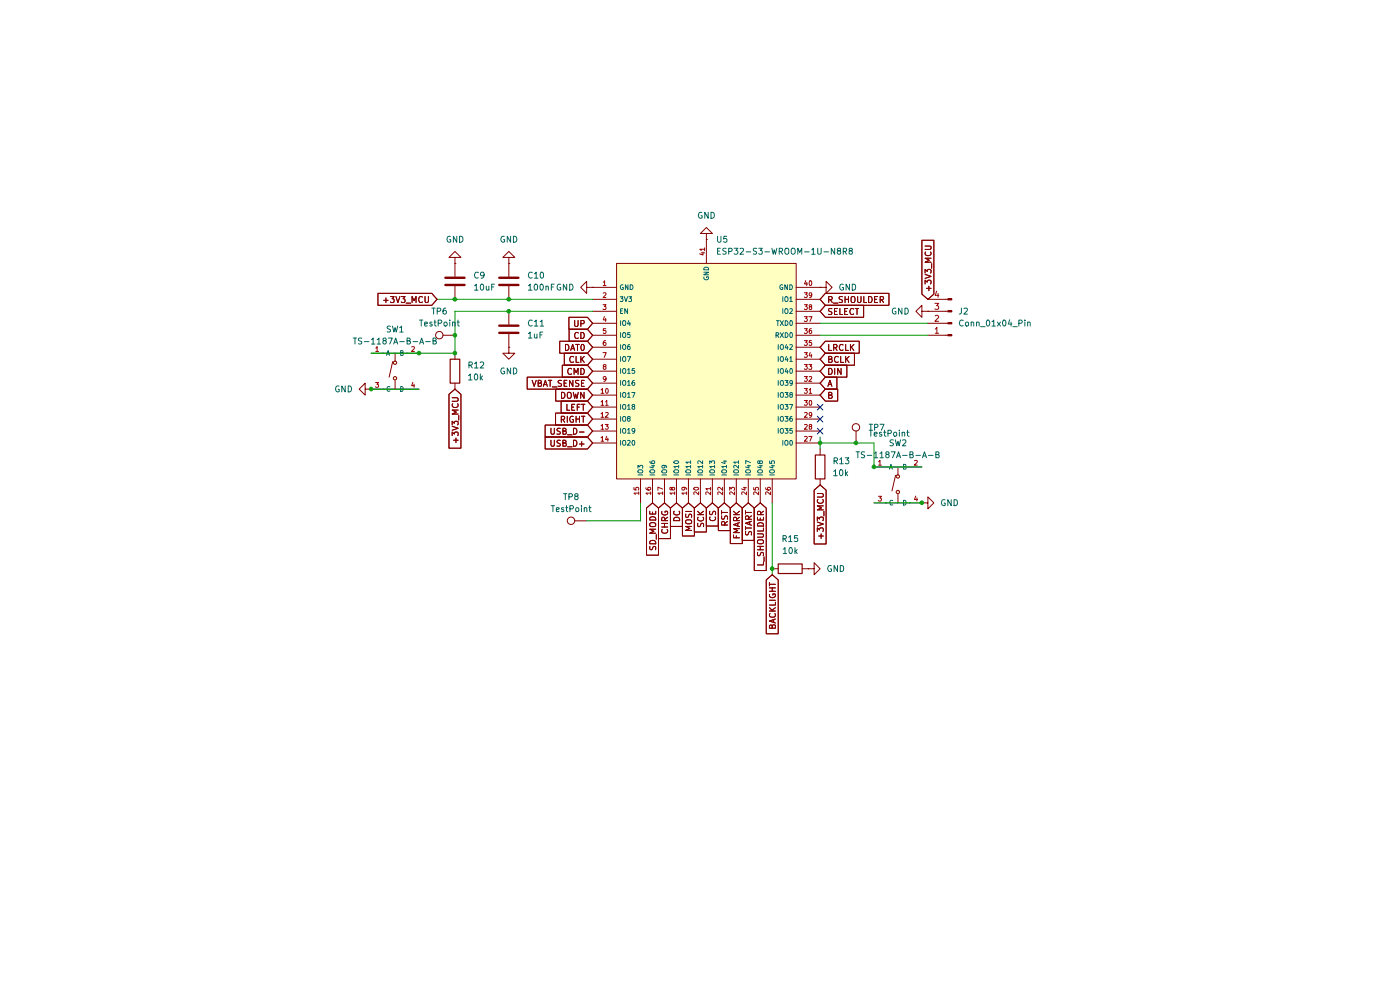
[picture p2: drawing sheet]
(kicad_sch
 (version 20250114)
 (generator "eeschema")
 (generator_version "9.0")
 (paper "A4")
 (lib_symbols
  (symbol "Connector:Conn_01x04_Pin"
   (pin_names
    (offset 1.016) (hide yes)) (exclude_from_sim no) (in_bom yes) (on_board yes)
   (property "Reference" "J" (at 0 5.08 0) (effects (font (size 1.27 1.27))))
   (property "Value" "Conn_01x04_Pin" (at 0 -7.62 0) (effects (font (size 1.27 1.27))))
   (property "Footprint" "" (at 0 0 0) (effects (font (size 1.27 1.27)) (hide yes)))
   (property "Datasheet" "~" (at 0 0 0) (effects (font (size 1.27 1.27)) (hide yes)))
   (property "Description" "Generic connector, single row, 01x04, script generated" (at 0 0 0) (effects (font (size 1.27 1.27)) (hide yes)))
   (property "ki_locked" "" (at 0 0 0) (effects (font (size 1.27 1.27))))
   (symbol "Conn_01x04_Pin_1_1"
    (rectangle (start 0.8636 2.667) (end 0 2.413) (stroke (width 0.1524) (type default)) (fill (type outline)))
    (rectangle (start 0.8636 0.127) (end 0 -0.127) (stroke (width 0.1524) (type default)) (fill (type outline)))
    (rectangle (start 0.8636 -2.413) (end 0 -2.667) (stroke (width 0.1524) (type default)) (fill (type outline)))
    (rectangle (start 0.8636 -4.953) (end 0 -5.207) (stroke (width 0.1524) (type default)) (fill (type outline)))
    (polyline (pts (xy 1.27 2.54) (xy 0.8636 2.54)) (stroke (width 0.1524) (type default)) (fill (type none)))
    (polyline (pts (xy 1.27 0) (xy 0.8636 0)) (stroke (width 0.1524) (type default)) (fill (type none)))
    (polyline (pts (xy 1.27 -2.54) (xy 0.8636 -2.54)) (stroke (width 0.1524) (type default)) (fill (type none)))
    (polyline (pts (xy 1.27 -5.08) (xy 0.8636 -5.08)) (stroke (width 0.1524) (type default)) (fill (type none)))
    (pin passive line (at 5.08 2.54 180) (length 3.81) (name "Pin_1" (effects (font (size 1.27 1.27)))) (number "1" (effects (font (size 1.27 1.27)))))
    (pin passive line (at 5.08 0 180) (length 3.81) (name "Pin_2" (effects (font (size 1.27 1.27)))) (number "2" (effects (font (size 1.27 1.27)))))
    (pin passive line (at 5.08 -2.54 180) (length 3.81) (name "Pin_3" (effects (font (size 1.27 1.27)))) (number "3" (effects (font (size 1.27 1.27)))))
    (pin passive line (at 5.08 -5.08 180) (length 3.81) (name "Pin_4" (effects (font (size 1.27 1.27)))) (number "4" (effects (font (size 1.27 1.27))))))
   (embedded_fonts no))
  (symbol "Connector:TestPoint"
   (pin_numbers (hide yes))
   (pin_names
    (offset 0.762) (hide yes)) (exclude_from_sim no) (in_bom yes) (on_board yes)
   (property "Reference" "TP" (at 0 6.858 0) (effects (font (size 1.27 1.27))))
   (property "Value" "TestPoint" (at 0 5.08 0) (effects (font (size 1.27 1.27))))
   (property "Footprint" "" (at 5.08 0 0) (effects (font (size 1.27 1.27)) (hide yes)))
   (property "Datasheet" "~" (at 5.08 0 0) (effects (font (size 1.27 1.27)) (hide yes)))
   (property "Description" "test point" (at 0 0 0) (effects (font (size 1.27 1.27)) (hide yes)))
   (symbol "TestPoint_0_1"
    (circle (center 0 3.302) (radius 0.762) (stroke (width 0) (type default)) (fill (type none))))
   (symbol "TestPoint_1_1"
    (pin passive line (at 0 0 90) (length 2.54) (name "1" (effects (font (size 1.27 1.27)))) (number "1" (effects (font (size 1.27 1.27))))))
   (embedded_fonts no))
  (symbol "Device:C"
   (pin_numbers (hide yes))
   (pin_names
    (offset 0.254)) (exclude_from_sim no) (in_bom yes) (on_board yes)
   (property "Reference" "C" (at 0.635 2.54 0) (effects (font (size 1.27 1.27)) (justify left)))
   (property "Value" "C" (at 0.635 -2.54 0) (effects (font (size 1.27 1.27)) (justify left)))
   (property "Footprint" "" (at 0.9652 -3.81 0) (effects (font (size 1.27 1.27)) (hide yes)))
   (property "Datasheet" "~" (at 0 0 0) (effects (font (size 1.27 1.27)) (hide yes)))
   (property "Description" "Unpolarized capacitor" (at 0 0 0) (effects (font (size 1.27 1.27)) (hide yes)))
   (symbol "C_0_1"
    (polyline (pts (xy -2.032 0.762) (xy 2.032 0.762)) (stroke (width 0.508) (type default)) (fill (type none)))
    (polyline (pts (xy -2.032 -0.762) (xy 2.032 -0.762)) (stroke (width 0.508) (type default)) (fill (type none))))
   (symbol "C_1_1"
    (pin passive line (at 0 3.81 270) (length 2.794) (name "~" (effects (font (size 1.27 1.27)))) (number "1" (effects (font (size 1.27 1.27)))))
    (pin passive line (at 0 -3.81 90) (length 2.794) (name "~" (effects (font (size 1.27 1.27)))) (number "2" (effects (font (size 1.27 1.27))))))
   (embedded_fonts no))
  (symbol "Device:R"
   (pin_numbers (hide yes))
   (pin_names
    (offset 0)) (exclude_from_sim no) (in_bom yes) (on_board yes)
   (property "Reference" "R" (at 2.032 0 90) (effects (font (size 1.27 1.27))))
   (property "Value" "R" (at 0 0 90) (effects (font (size 1.27 1.27))))
   (property "Footprint" "" (at -1.778 0 90) (effects (font (size 1.27 1.27)) (hide yes)))
   (property "Datasheet" "~" (at 0 0 0) (effects (font (size 1.27 1.27)) (hide yes)))
   (property "Description" "Resistor" (at 0 0 0) (effects (font (size 1.27 1.27)) (hide yes)))
   (symbol "R_0_1"
    (rectangle (start -1.016 -2.54) (end 1.016 2.54) (stroke (width 0.254) (type default)) (fill (type none))))
   (symbol "R_1_1"
    (pin passive line (at 0 3.81 270) (length 1.27) (name "~" (effects (font (size 1.27 1.27)))) (number "1" (effects (font (size 1.27 1.27)))))
    (pin passive line (at 0 -3.81 90) (length 1.27) (name "~" (effects (font (size 1.27 1.27)))) (number "2" (effects (font (size 1.27 1.27))))))
   (embedded_fonts no))
  (symbol "lcsc_imported:ESP32-S3-WROOM-1U-N8R8" (exclude_from_sim no) (in_bom yes) (on_board yes)
   (property "Reference" "U" (at 0 1.27 0) (effects (font (size 1.27 1.27))))
   (property "Value" "ESP32-S3-WROOM-1U-N8R8" (at 0 -2.54 0) (effects (font (size 1.27 1.27))))
   (property "Footprint" "lcsc_footprints:C2980300_WIRELM-SMD_ESP32-S3-WROOM-1U" (at 0 -10.16 0) (effects (font (size 1.27 1.27)) (hide yes)))
   (property "Datasheet" "https://wmsc.lcsc.com/wmsc/upload/file/pdf/v2/lcsc/2206281830_Espressif-Systems-ESP32-S3-WROOM-1U-N8R8_C2980300.pdf" (at -2.286 0.127 0) (effects (font (size 1.27 1.27)) (hide yes)))
   (property "Description" "ESP32-S3-WROOM-1U-N8R8" (at 0 0 0) (effects (font (size 1.27 1.27)) (hide yes)))
   (property "LCSC" "C2980300" (at 0 0 0) (effects (font (size 1.27 1.27)) (hide yes)))
   (property "Manufacturer" "ESPRESSIF(乐鑫)" (at 0 0 0) (effects (font (size 1.27 1.27)) (hide yes)))
   (symbol "ESP32-S3-WROOM-1U-N8R8_1_1"
    (rectangle (start -19.05 22.86) (end 19.05 -22.86) (stroke (width 0) (type default)) (fill (type background)))
    (pin power_in line (at -24.13 17.78 0) (length 5.08) (name "GND" (effects (font (size 1 1)))) (number "1" (effects (font (size 1 1)))))
    (pin power_in line (at -24.13 15.24 0) (length 5.08) (name "3V3" (effects (font (size 1 1)))) (number "2" (effects (font (size 1 1)))))
    (pin unspecified line (at -24.13 12.7 0) (length 5.08) (name "EN" (effects (font (size 1 1)))) (number "3" (effects (font (size 1 1)))))
    (pin unspecified line (at -24.13 10.16 0) (length 5.08) (name "IO4" (effects (font (size 1 1)))) (number "4" (effects (font (size 1 1)))))
    (pin unspecified line (at -24.13 7.62 0) (length 5.08) (name "IO5" (effects (font (size 1 1)))) (number "5" (effects (font (size 1 1)))))
    (pin unspecified line (at -24.13 5.08 0) (length 5.08) (name "IO6" (effects (font (size 1 1)))) (number "6" (effects (font (size 1 1)))))
    (pin unspecified line (at -24.13 2.54 0) (length 5.08) (name "IO7" (effects (font (size 1 1)))) (number "7" (effects (font (size 1 1)))))
    (pin unspecified line (at -24.13 0 0) (length 5.08) (name "IO15" (effects (font (size 1 1)))) (number "8" (effects (font (size 1 1)))))
    (pin unspecified line (at -24.13 -2.54 0) (length 5.08) (name "IO16" (effects (font (size 1 1)))) (number "9" (effects (font (size 1 1)))))
    (pin unspecified line (at -24.13 -5.08 0) (length 5.08) (name "IO17" (effects (font (size 1 1)))) (number "10" (effects (font (size 1 1)))))
    (pin unspecified line (at -24.13 -7.62 0) (length 5.08) (name "IO18" (effects (font (size 1 1)))) (number "11" (effects (font (size 1 1)))))
    (pin unspecified line (at -24.13 -10.16 0) (length 5.08) (name "IO8" (effects (font (size 1 1)))) (number "12" (effects (font (size 1 1)))))
    (pin unspecified line (at -24.13 -12.7 0) (length 5.08) (name "IO19" (effects (font (size 1 1)))) (number "13" (effects (font (size 1 1)))))
    (pin unspecified line (at -24.13 -15.24 0) (length 5.08) (name "IO20" (effects (font (size 1 1)))) (number "14" (effects (font (size 1 1)))))
    (pin unspecified line (at -13.97 -27.94 90) (length 5.08) (name "IO3" (effects (font (size 1 1)))) (number "15" (effects (font (size 1 1)))))
    (pin unspecified line (at -11.43 -27.94 90) (length 5.08) (name "IO46" (effects (font (size 1 1)))) (number "16" (effects (font (size 1 1)))))
    (pin unspecified line (at -8.89 -27.94 90) (length 5.08) (name "IO9" (effects (font (size 1 1)))) (number "17" (effects (font (size 1 1)))))
    (pin unspecified line (at -6.35 -27.94 90) (length 5.08) (name "IO10" (effects (font (size 1 1)))) (number "18" (effects (font (size 1 1)))))
    (pin unspecified line (at -3.81 -27.94 90) (length 5.08) (name "IO11" (effects (font (size 1 1)))) (number "19" (effects (font (size 1 1)))))
    (pin unspecified line (at -1.27 -27.94 90) (length 5.08) (name "IO12" (effects (font (size 1 1)))) (number "20" (effects (font (size 1 1)))))
    (pin power_in line (at 0 27.94 270) (length 5.08) (name "GND" (effects (font (size 1 1)))) (number "41" (effects (font (size 1 1)))))
    (pin unspecified line (at 1.27 -27.94 90) (length 5.08) (name "IO13" (effects (font (size 1 1)))) (number "21" (effects (font (size 1 1)))))
    (pin unspecified line (at 3.81 -27.94 90) (length 5.08) (name "IO14" (effects (font (size 1 1)))) (number "22" (effects (font (size 1 1)))))
    (pin unspecified line (at 6.35 -27.94 90) (length 5.08) (name "IO21" (effects (font (size 1 1)))) (number "23" (effects (font (size 1 1)))))
    (pin unspecified line (at 8.89 -27.94 90) (length 5.08) (name "IO47" (effects (font (size 1 1)))) (number "24" (effects (font (size 1 1)))))
    (pin unspecified line (at 11.43 -27.94 90) (length 5.08) (name "IO48" (effects (font (size 1 1)))) (number "25" (effects (font (size 1 1)))))
    (pin unspecified line (at 13.97 -27.94 90) (length 5.08) (name "IO45" (effects (font (size 1 1)))) (number "26" (effects (font (size 1 1)))))
    (pin power_in line (at 24.13 17.78 180) (length 5.08) (name "GND" (effects (font (size 1 1)))) (number "40" (effects (font (size 1 1)))))
    (pin unspecified line (at 24.13 15.24 180) (length 5.08) (name "IO1" (effects (font (size 1 1)))) (number "39" (effects (font (size 1 1)))))
    (pin unspecified line (at 24.13 12.7 180) (length 5.08) (name "IO2" (effects (font (size 1 1)))) (number "38" (effects (font (size 1 1)))))
    (pin unspecified line (at 24.13 10.16 180) (length 5.08) (name "TXD0" (effects (font (size 1 1)))) (number "37" (effects (font (size 1 1)))))
    (pin unspecified line (at 24.13 7.62 180) (length 5.08) (name "RXD0" (effects (font (size 1 1)))) (number "36" (effects (font (size 1 1)))))
    (pin unspecified line (at 24.13 5.08 180) (length 5.08) (name "IO42" (effects (font (size 1 1)))) (number "35" (effects (font (size 1 1)))))
    (pin unspecified line (at 24.13 2.54 180) (length 5.08) (name "IO41" (effects (font (size 1 1)))) (number "34" (effects (font (size 1 1)))))
    (pin unspecified line (at 24.13 0 180) (length 5.08) (name "IO40" (effects (font (size 1 1)))) (number "33" (effects (font (size 1 1)))))
    (pin unspecified line (at 24.13 -2.54 180) (length 5.08) (name "IO39" (effects (font (size 1 1)))) (number "32" (effects (font (size 1 1)))))
    (pin unspecified line (at 24.13 -5.08 180) (length 5.08) (name "IO38" (effects (font (size 1 1)))) (number "31" (effects (font (size 1 1)))))
    (pin unspecified line (at 24.13 -7.62 180) (length 5.08) (name "IO37" (effects (font (size 1 1)))) (number "30" (effects (font (size 1 1)))))
    (pin unspecified line (at 24.13 -10.16 180) (length 5.08) (name "IO36" (effects (font (size 1 1)))) (number "29" (effects (font (size 1 1)))))
    (pin unspecified line (at 24.13 -12.7 180) (length 5.08) (name "IO35" (effects (font (size 1 1)))) (number "28" (effects (font (size 1 1)))))
    (pin unspecified line (at 24.13 -15.24 180) (length 5.08) (name "IO0" (effects (font (size 1 1)))) (number "27" (effects (font (size 1 1))))))
   (embedded_fonts no))
  (symbol "lcsc_imported:TS-1187A-B-A-B" (exclude_from_sim no) (in_bom yes) (on_board yes)
   (property "Reference" "SW" (at 0 1.27 0) (effects (font (size 1.27 1.27))))
   (property "Value" "TS-1187A-B-A-B" (at 0 -2.54 0) (effects (font (size 1.27 1.27))))
   (property "Footprint" "lcsc_footprints:C318884_SW-SMD_4P-L5_1-W5_1-P3_70-LS6_5-TL_H1_5" (at 0 -10.16 0) (effects (font (size 1.27 1.27)) (hide yes)))
   (property "Datasheet" "https://www.lcsc.com/datasheet/lcsc_datasheet_2304140030_XKB-Connection-TS-1187A-B-A-B_C318884.pdf" (at -2.286 0.127 0) (effects (font (size 1.27 1.27)) (hide yes)))
   (property "Description" "TS-1187A-B-A-B" (at 0 0 0) (effects (font (size 1.27 1.27)) (hide yes)))
   (property "LCSC" "C318884" (at 0 0 0) (effects (font (size 1.27 1.27)) (hide yes)))
   (property "Manufacturer" "XKB Connection(中国星坤)" (at 0 0 0) (effects (font (size 1.27 1.27)) (hide yes)))
   (symbol "TS-1187A-B-A-B_1_1"
    (polyline (pts (xy -2.54 2.54) (xy 2.54 2.54)) (stroke (width 0) (type default)) (fill (type none)))
    (polyline (pts (xy -2.54 -5.08) (xy 2.54 -5.08)) (stroke (width 0) (type default)) (fill (type none)))
    (polyline (pts (xy -0.508 0.762) (xy -1.27 -2.54)) (stroke (width 0) (type default)) (fill (type none)))
    (polyline (pts (xy 0 0.762) (xy 0 2.54)) (stroke (width 0) (type default)) (fill (type none)))
    (circle (center 0 0.508) (radius 0.3175) (stroke (width 0) (type default)) (fill (type background)))
    (circle (center 0 -2.794) (radius 0.3175) (stroke (width 0) (type default)) (fill (type background)))
    (polyline (pts (xy 0 -3.302) (xy 0 -5.08)) (stroke (width 0) (type default)) (fill (type none)))
    (pin unspecified line (at -5.08 2.54 0) (length 2.54) (name "A" (effects (font (size 1 1)))) (number "1" (effects (font (size 1 1)))))
    (pin unspecified line (at -5.08 -5.08 0) (length 2.54) (name "C" (effects (font (size 1 1)))) (number "3" (effects (font (size 1 1)))))
    (pin unspecified line (at 5.08 2.54 180) (length 2.54) (name "B" (effects (font (size 1 1)))) (number "2" (effects (font (size 1 1)))))
    (pin unspecified line (at 5.08 -5.08 180) (length 2.54) (name "D" (effects (font (size 1 1)))) (number "4" (effects (font (size 1 1))))))
   (embedded_fonts no))
  (symbol "power:GND"
   (power)
   (pin_numbers (hide yes))
   (pin_names
    (offset 0) (hide yes)) (exclude_from_sim no) (in_bom yes) (on_board yes)
   (property "Reference" "#PWR" (at 0 -6.35 0) (effects (font (size 1.27 1.27)) (hide yes)))
   (property "Value" "GND" (at 0 -3.81 0) (effects (font (size 1.27 1.27))))
   (property "Footprint" "" (at 0 0 0) (effects (font (size 1.27 1.27)) (hide yes)))
   (property "Datasheet" "" (at 0 0 0) (effects (font (size 1.27 1.27)) (hide yes)))
   (property "Description" "Power symbol creates a global label with name \"GND\" , ground" (at 0 0 0) (effects (font (size 1.27 1.27)) (hide yes)))
   (symbol "GND_0_1"
    (polyline (pts (xy 0 0) (xy 0 -1.27) (xy 1.27 -1.27) (xy 0 -2.54) (xy -1.27 -1.27) (xy 0 -1.27)) (stroke (width 0) (type default)) (fill (type none))))
   (symbol "GND_1_1"
    (pin power_in line (at 0 0 270) (length 0) (name "~" (effects (font (size 1.27 1.27)))) (number "1" (effects (font (size 1.27 1.27))))))
   (embedded_fonts no)))
 (junction
  (at 181.61 93.98)
  (diameter 0)
  (color 0 0 0 0))
 (junction
  (at 173.99 93.98)
  (diameter 0)
  (color 0 0 0 0))
 (junction
  (at 96.52 74.93)
  (diameter 0)
  (color 0 0 0 0))
 (junction
  (at 185.42 99.06)
  (diameter 0)
  (color 0 0 0 0))
 (junction
  (at 88.9 74.93)
  (diameter 0)
  (color 0 0 0 0))
 (junction
  (at 107.95 66.04)
  (diameter 0)
  (color 0 0 0 0))
 (junction
  (at 195.58 106.68)
  (diameter 0)
  (color 0 0 0 0))
 (junction
  (at 78.74 82.55)
  (diameter 0)
  (color 0 0 0 0))
 (junction
  (at 107.95 63.5)
  (diameter 0)
  (color 0 0 0 0))
 (junction
  (at 96.52 63.5)
  (diameter 0)
  (color 0 0 0 0))
 (junction
  (at 163.83 120.65)
  (diameter 0)
  (color 0 0 0 0))
 (junction
  (at 96.52 71.12)
  (diameter 0)
  (color 0 0 0 0))
 (no_connect
  (at 173.99 86.36))
 (no_connect
  (at 173.99 91.44))
 (no_connect
  (at 173.99 88.9))
 (wire
  (pts (xy 96.52 66.04) (xy 96.52 71.12))
  (stroke (width 0) (type default)))
 (wire
  (pts (xy 135.89 110.49) (xy 124.46 110.49))
  (stroke (width 0) (type default)))
 (wire
  (pts (xy 107.95 66.04) (xy 125.73 66.04))
  (stroke (width 0) (type default)))
 (wire
  (pts (xy 96.52 66.04) (xy 107.95 66.04))
  (stroke (width 0) (type default)))
 (wire
  (pts (xy 181.61 93.98) (xy 185.42 93.98))
  (stroke (width 0) (type default)))
 (wire
  (pts (xy 107.95 63.5) (xy 125.73 63.5))
  (stroke (width 0) (type default)))
 (wire
  (pts (xy 173.99 93.98) (xy 181.61 93.98))
  (stroke (width 0) (type default)))
 (wire
  (pts (xy 96.52 74.93) (xy 88.9 74.93))
  (stroke (width 0) (type default)))
 (wire
  (pts (xy 163.83 121.92) (xy 163.83 120.65))
  (stroke (width 0) (type default)))
 (wire
  (pts (xy 185.42 99.06) (xy 195.58 99.06))
  (stroke (width 0) (type default)))
 (wire
  (pts (xy 185.42 106.68) (xy 195.58 106.68))
  (stroke (width 0) (type default)))
 (wire
  (pts (xy 185.42 93.98) (xy 185.42 99.06))
  (stroke (width 0) (type default)))
 (wire
  (pts (xy 135.89 106.68) (xy 135.89 110.49))
  (stroke (width 0) (type default)))
 (wire
  (pts (xy 96.52 71.12) (xy 96.52 74.93))
  (stroke (width 0) (type default)))
 (wire
  (pts (xy 173.99 92.71) (xy 173.99 93.98))
  (stroke (width 0) (type default)))
 (wire
  (pts (xy 173.99 93.98) (xy 173.99 95.25))
  (stroke (width 0) (type default)))
 (wire
  (pts (xy 173.99 71.12) (xy 196.85 71.12))
  (stroke (width 0) (type default)))
 (wire
  (pts (xy 173.99 68.58) (xy 196.85 68.58))
  (stroke (width 0) (type default)))
 (wire
  (pts (xy 78.74 74.93) (xy 88.9 74.93))
  (stroke (width 0) (type default)))
 (wire
  (pts (xy 163.83 120.65) (xy 163.83 106.68))
  (stroke (width 0) (type default)))
 (wire
  (pts (xy 78.74 82.55) (xy 88.9 82.55))
  (stroke (width 0) (type default)))
 (wire
  (pts (xy 92.71 63.5) (xy 96.52 63.5))
  (stroke (width 0) (type default)))
 (wire
  (pts (xy 96.52 63.5) (xy 107.95 63.5))
  (stroke (width 0) (type default)))
 (global_label "R_SHOULDER"
  (shape input)
  (at 173.99 63.5 0)
  (fields_autoplaced yes)
  (effects (font (size 1.27 1.27)) (justify left))
  (property "Intersheetrefs" "${INTERSHEET_REFS}" (at 189.1309 63.5 0) (effects (font (size 1.27 1.27)) (justify left) (hide yes))))
 (global_label "START"
  (shape input)
  (at 158.75 106.68 270)
  (fields_autoplaced yes)
  (effects (font (size 1.27 1.27)) (justify right))
  (property "Intersheetrefs" "${INTERSHEET_REFS}" (at 158.75 115.1685 90) (effects (font (size 1.27 1.27)) (justify right) (hide yes))))
 (global_label "MOSI"
  (shape input)
  (at 146.05 106.68 270)
  (fields_autoplaced yes)
  (effects (font (size 1.27 1.27)) (justify right))
  (property "Intersheetrefs" "${INTERSHEET_REFS}" (at 146.05 114.2614 90) (effects (font (size 1.27 1.27)) (justify right) (hide yes))))
 (global_label "CHRG"
  (shape input)
  (at 140.97 106.68 270)
  (fields_autoplaced yes)
  (effects (font (size 1.27 1.27)) (justify right))
  (property "Intersheetrefs" "${INTERSHEET_REFS}" (at 140.97 114.8057 90) (effects (font (size 1.27 1.27)) (justify right) (hide yes))))
 (global_label "+3V3_MCU"
  (shape input)
  (at 173.99 102.87 270)
  (fields_autoplaced yes)
  (effects (font (size 1.27 1.27)) (justify right))
  (property "Intersheetrefs" "${INTERSHEET_REFS}" (at 173.99 115.9547 90) (effects (font (size 1.27 1.27)) (justify right) (hide yes))))
 (global_label "B"
  (shape input)
  (at 173.99 83.82 0)
  (fields_autoplaced yes)
  (effects (font (size 1.27 1.27)) (justify left))
  (property "Intersheetrefs" "${INTERSHEET_REFS}" (at 178.2452 83.82 0) (effects (font (size 1.27 1.27)) (justify left) (hide yes))))
 (global_label "DOWN"
  (shape input)
  (at 125.73 83.82 180)
  (fields_autoplaced yes)
  (effects (font (size 1.27 1.27)) (justify right))
  (property "Intersheetrefs" "${INTERSHEET_REFS}" (at 117.3624 83.82 0) (effects (font (size 1.27 1.27)) (justify right) (hide yes))))
 (global_label "SELECT"
  (shape input)
  (at 173.99 66.04 0)
  (fields_autoplaced yes)
  (effects (font (size 1.27 1.27)) (justify left))
  (property "Intersheetrefs" "${INTERSHEET_REFS}" (at 183.7484 66.04 0) (effects (font (size 1.27 1.27)) (justify left) (hide yes))))
 (global_label "+3V3_MCU"
  (shape input)
  (at 96.52 82.55 270)
  (fields_autoplaced yes)
  (effects (font (size 1.27 1.27)) (justify right))
  (property "Intersheetrefs" "${INTERSHEET_REFS}" (at 96.52 95.6347 90) (effects (font (size 1.27 1.27)) (justify right) (hide yes))))
 (global_label "L_SHOULDER"
  (shape input)
  (at 161.29 106.68 270)
  (fields_autoplaced yes)
  (effects (font (size 1.27 1.27)) (justify right))
  (property "Intersheetrefs" "${INTERSHEET_REFS}" (at 161.29 121.579 90) (effects (font (size 1.27 1.27)) (justify right) (hide yes))))
 (global_label "USB_D+"
  (shape input)
  (at 125.73 93.98 180)
  (fields_autoplaced yes)
  (effects (font (size 1.27 1.27)) (justify right))
  (property "Intersheetrefs" "${INTERSHEET_REFS}" (at 115.1248 93.98 0) (effects (font (size 1.27 1.27)) (justify right) (hide yes))))
 (global_label "DIN"
  (shape input)
  (at 173.99 78.74 0)
  (fields_autoplaced yes)
  (effects (font (size 1.27 1.27)) (justify left))
  (property "Intersheetrefs" "${INTERSHEET_REFS}" (at 180.1805 78.74 0) (effects (font (size 1.27 1.27)) (justify left) (hide yes))))
 (global_label "RIGHT"
  (shape input)
  (at 125.73 88.9 180)
  (fields_autoplaced yes)
  (effects (font (size 1.27 1.27)) (justify right))
  (property "Intersheetrefs" "${INTERSHEET_REFS}" (at 117.3019 88.9 0) (effects (font (size 1.27 1.27)) (justify right) (hide yes))))
 (global_label "SCK"
  (shape input)
  (at 148.59 106.68 270)
  (fields_autoplaced yes)
  (effects (font (size 1.27 1.27)) (justify right))
  (property "Intersheetrefs" "${INTERSHEET_REFS}" (at 148.59 113.4147 90) (effects (font (size 1.27 1.27)) (justify right) (hide yes))))
 (global_label "VBAT_SENSE"
  (shape input)
  (at 125.73 81.28 180)
  (fields_autoplaced yes)
  (effects (font (size 1.27 1.27)) (justify right))
  (property "Intersheetrefs" "${INTERSHEET_REFS}" (at 111.3149 81.28 0) (effects (font (size 1.27 1.27)) (justify right) (hide yes))))
 (global_label "BCLK"
  (shape input)
  (at 173.99 76.2 0)
  (fields_autoplaced yes)
  (effects (font (size 1.27 1.27)) (justify left))
  (property "Intersheetrefs" "${INTERSHEET_REFS}" (at 181.8133 76.2 0) (effects (font (size 1.27 1.27)) (justify left) (hide yes))))
 (global_label "+3V3_MCU"
  (shape input)
  (at 92.71 63.5 180)
  (fields_autoplaced yes)
  (effects (font (size 1.27 1.27)) (justify right))
  (property "Intersheetrefs" "${INTERSHEET_REFS}" (at 79.6253 63.5 0) (effects (font (size 1.27 1.27)) (justify right) (hide yes))))
 (global_label "SD_MODE"
  (shape input)
  (at 138.43 106.68 270)
  (fields_autoplaced yes)
  (effects (font (size 1.27 1.27)) (justify right))
  (property "Intersheetrefs" "${INTERSHEET_REFS}" (at 138.43 118.3132 90) (effects (font (size 1.27 1.27)) (justify right) (hide yes))))
 (global_label "A"
  (shape input)
  (at 173.99 81.28 0)
  (fields_autoplaced yes)
  (effects (font (size 1.27 1.27)) (justify left))
  (property "Intersheetrefs" "${INTERSHEET_REFS}" (at 178.0638 81.28 0) (effects (font (size 1.27 1.27)) (justify left) (hide yes))))
 (global_label "RST"
  (shape input)
  (at 153.67 106.68 270)
  (fields_autoplaced yes)
  (effects (font (size 1.27 1.27)) (justify right))
  (property "Intersheetrefs" "${INTERSHEET_REFS}" (at 153.67 113.1123 90) (effects (font (size 1.27 1.27)) (justify right) (hide yes))))
 (global_label "DAT0"
  (shape input)
  (at 125.73 73.66 180)
  (fields_autoplaced yes)
  (effects (font (size 1.27 1.27)) (justify right))
  (property "Intersheetrefs" "${INTERSHEET_REFS}" (at 118.2091 73.66 0) (effects (font (size 1.27 1.27)) (justify right) (hide yes))))
 (global_label "CMD"
  (shape input)
  (at 125.73 78.74 180)
  (fields_autoplaced yes)
  (effects (font (size 1.27 1.27)) (justify right))
  (property "Intersheetrefs" "${INTERSHEET_REFS}" (at 118.7534 78.74 0) (effects (font (size 1.27 1.27)) (justify right) (hide yes))))
 (global_label "CS"
  (shape input)
  (at 151.13 106.68 270)
  (fields_autoplaced yes)
  (effects (font (size 1.27 1.27)) (justify right))
  (property "Intersheetrefs" "${INTERSHEET_REFS}" (at 151.13 112.1447 90) (effects (font (size 1.27 1.27)) (justify right) (hide yes))))
 (global_label "LRCLK"
  (shape input)
  (at 173.99 73.66 0)
  (fields_autoplaced yes)
  (effects (font (size 1.27 1.27)) (justify left))
  (property "Intersheetrefs" "${INTERSHEET_REFS}" (at 182.8414 73.66 0) (effects (font (size 1.27 1.27)) (justify left) (hide yes))))
 (global_label "UP"
  (shape input)
  (at 125.73 68.58 180)
  (fields_autoplaced yes)
  (effects (font (size 1.27 1.27)) (justify right))
  (property "Intersheetrefs" "${INTERSHEET_REFS}" (at 120.1443 68.58 0) (effects (font (size 1.27 1.27)) (justify right) (hide yes))))
 (global_label "CD"
  (shape input)
  (at 125.73 71.12 180)
  (fields_autoplaced yes)
  (effects (font (size 1.27 1.27)) (justify right))
  (property "Intersheetrefs" "${INTERSHEET_REFS}" (at 120.2048 71.12 0) (effects (font (size 1.27 1.27)) (justify right) (hide yes))))
 (global_label "DC"
  (shape input)
  (at 143.51 106.68 270)
  (fields_autoplaced yes)
  (effects (font (size 1.27 1.27)) (justify right))
  (property "Intersheetrefs" "${INTERSHEET_REFS}" (at 143.51 112.2052 90) (effects (font (size 1.27 1.27)) (justify right) (hide yes))))
 (global_label "BACKLIGHT"
  (shape input)
  (at 163.83 121.92 270)
  (fields_autoplaced yes)
  (effects (font (size 1.27 1.27)) (justify right))
  (property "Intersheetrefs" "${INTERSHEET_REFS}" (at 163.83 135.0048 90) (effects (font (size 1.27 1.27)) (justify right) (hide yes))))
 (global_label "USB_D-"
  (shape input)
  (at 125.73 91.44 180)
  (fields_autoplaced yes)
  (effects (font (size 1.27 1.27)) (justify right))
  (property "Intersheetrefs" "${INTERSHEET_REFS}" (at 115.1248 91.44 0) (effects (font (size 1.27 1.27)) (justify right) (hide yes))))
 (global_label "LEFT"
  (shape input)
  (at 125.73 86.36 180)
  (fields_autoplaced yes)
  (effects (font (size 1.27 1.27)) (justify right))
  (property "Intersheetrefs" "${INTERSHEET_REFS}" (at 118.5115 86.36 0) (effects (font (size 1.27 1.27)) (justify right) (hide yes))))
 (global_label "FMARK"
  (shape input)
  (at 156.21 106.68 270)
  (fields_autoplaced yes)
  (effects (font (size 1.27 1.27)) (justify right))
  (property "Intersheetrefs" "${INTERSHEET_REFS}" (at 156.21 115.8338 90) (effects (font (size 1.27 1.27)) (justify right) (hide yes))))
 (global_label "+3V3_MCU"
  (shape input)
  (at 196.85 63.5 90)
  (fields_autoplaced yes)
  (effects (font (size 1.27 1.27)) (justify left))
  (property "Intersheetrefs" "${INTERSHEET_REFS}" (at 196.85 50.4153 90) (effects (font (size 1.27 1.27)) (justify left) (hide yes))))
 (global_label "CLK"
  (shape input)
  (at 125.73 76.2 180)
  (fields_autoplaced yes)
  (effects (font (size 1.27 1.27)) (justify right))
  (property "Intersheetrefs" "${INTERSHEET_REFS}" (at 119.1767 76.2 0) (effects (font (size 1.27 1.27)) (justify right) (hide yes))))
 (symbol
  (lib_id "Device:R")
  (at 96.52 78.74 0)
  (unit 1)
  (exclude_from_sim no)
  (in_bom yes)
  (on_board yes)
  (dnp no)
  (fields_autoplaced yes)
  (property "Reference" "R12" (at 99.06 77.4699 0) (effects (font (size 1.27 1.27)) (justify left)))
  (property "Value" "10k" (at 99.06 80.0099 0) (effects (font (size 1.27 1.27)) (justify left)))
  (property "Footprint" "Resistor_SMD:R_0603_1608Metric_Pad0.98x0.95mm_HandSolder" (at 94.742 78.74 90) (effects (font (size 1.27 1.27)) (hide yes)))
  (property "Datasheet" "~" (at 96.52 78.74 0) (effects (font (size 1.27 1.27)) (hide yes)))
  (property "Description" "Resistor" (at 96.52 78.74 0) (effects (font (size 1.27 1.27)) (hide yes)))
  (pin "1")
  (pin "2"))
 (symbol
  (lib_id "power:GND")
  (at 78.74 82.55 270)
  (unit 1)
  (exclude_from_sim no)
  (in_bom yes)
  (on_board yes)
  (dnp no)
  (fields_autoplaced yes)
  (property "Reference" "#PWR033" (at 72.39 82.55 0) (effects (font (size 1.27 1.27)) (hide yes)))
  (property "Value" "GND" (at 74.93 82.5499 90) (effects (font (size 1.27 1.27)) (justify right)))
  (property "Footprint" "" (at 78.74 82.55 0) (effects (font (size 1.27 1.27)) (hide yes)))
  (property "Datasheet" "" (at 78.74 82.55 0) (effects (font (size 1.27 1.27)) (hide yes)))
  (property "Description" "Power symbol creates a global label with name \"GND\" , ground" (at 78.74 82.55 0) (effects (font (size 1.27 1.27)) (hide yes)))
  (pin "1"))
 (symbol
  (lib_id "Device:R")
  (at 167.64 120.65 90)
  (unit 1)
  (exclude_from_sim no)
  (in_bom yes)
  (on_board yes)
  (dnp no)
  (fields_autoplaced yes)
  (property "Reference" "R15" (at 167.64 114.3 90) (effects (font (size 1.27 1.27))))
  (property "Value" "10k" (at 167.64 116.84 90) (effects (font (size 1.27 1.27))))
  (property "Footprint" "Resistor_SMD:R_0603_1608Metric_Pad0.98x0.95mm_HandSolder" (at 167.64 122.428 90) (effects (font (size 1.27 1.27)) (hide yes)))
  (property "Datasheet" "~" (at 167.64 120.65 0) (effects (font (size 1.27 1.27)) (hide yes)))
  (property "Description" "Resistor" (at 167.64 120.65 0) (effects (font (size 1.27 1.27)) (hide yes)))
  (pin "1")
  (pin "2"))
 (symbol
  (lib_id "Device:C")
  (at 107.95 69.85 0)
  (unit 1)
  (exclude_from_sim no)
  (in_bom yes)
  (on_board yes)
  (dnp no)
  (fields_autoplaced yes)
  (property "Reference" "C11" (at 111.76 68.5799 0) (effects (font (size 1.27 1.27)) (justify left)))
  (property "Value" "1uF" (at 111.76 71.1199 0) (effects (font (size 1.27 1.27)) (justify left)))
  (property "Footprint" "Capacitor_SMD:C_0603_1608Metric_Pad1.08x0.95mm_HandSolder" (at 108.9152 73.66 0) (effects (font (size 1.27 1.27)) (hide yes)))
  (property "Datasheet" "~" (at 107.95 69.85 0) (effects (font (size 1.27 1.27)) (hide yes)))
  (property "Description" "Unpolarized capacitor" (at 107.95 69.85 0) (effects (font (size 1.27 1.27)) (hide yes)))
  (pin "1")
  (pin "2"))
 (symbol
  (lib_id "power:GND")
  (at 196.85 66.04 270)
  (unit 1)
  (exclude_from_sim no)
  (in_bom yes)
  (on_board yes)
  (dnp no)
  (fields_autoplaced yes)
  (property "Reference" "#PWR036" (at 190.5 66.04 0) (effects (font (size 1.27 1.27)) (hide yes)))
  (property "Value" "GND" (at 193.04 66.0399 90) (effects (font (size 1.27 1.27)) (justify right)))
  (property "Footprint" "" (at 196.85 66.04 0) (effects (font (size 1.27 1.27)) (hide yes)))
  (property "Datasheet" "" (at 196.85 66.04 0) (effects (font (size 1.27 1.27)) (hide yes)))
  (property "Description" "Power symbol creates a global label with name \"GND\" , ground" (at 196.85 66.04 0) (effects (font (size 1.27 1.27)) (hide yes)))
  (pin "1"))
 (symbol
  (lib_id "power:GND")
  (at 171.45 120.65 90)
  (unit 1)
  (exclude_from_sim no)
  (in_bom yes)
  (on_board yes)
  (dnp no)
  (fields_autoplaced yes)
  (property "Reference" "#PWR042" (at 177.8 120.65 0) (effects (font (size 1.27 1.27)) (hide yes)))
  (property "Value" "GND" (at 175.26 120.6499 90) (effects (font (size 1.27 1.27)) (justify right)))
  (property "Footprint" "" (at 171.45 120.65 0) (effects (font (size 1.27 1.27)) (hide yes)))
  (property "Datasheet" "" (at 171.45 120.65 0) (effects (font (size 1.27 1.27)) (hide yes)))
  (property "Description" "Power symbol creates a global label with name \"GND\" , ground" (at 171.45 120.65 0) (effects (font (size 1.27 1.27)) (hide yes)))
  (pin "1"))
 (symbol
  (lib_id "power:GND")
  (at 107.95 73.66 0)
  (unit 1)
  (exclude_from_sim no)
  (in_bom yes)
  (on_board yes)
  (dnp no)
  (fields_autoplaced yes)
  (property "Reference" "#PWR034" (at 107.95 80.01 0) (effects (font (size 1.27 1.27)) (hide yes)))
  (property "Value" "GND" (at 107.95 78.74 0) (effects (font (size 1.27 1.27))))
  (property "Footprint" "" (at 107.95 73.66 0) (effects (font (size 1.27 1.27)) (hide yes)))
  (property "Datasheet" "" (at 107.95 73.66 0) (effects (font (size 1.27 1.27)) (hide yes)))
  (property "Description" "Power symbol creates a global label with name \"GND\" , ground" (at 107.95 73.66 0) (effects (font (size 1.27 1.27)) (hide yes)))
  (pin "1"))
 (symbol
  (lib_id "Connector:TestPoint")
  (at 96.52 71.12 90)
  (unit 1)
  (exclude_from_sim no)
  (in_bom yes)
  (on_board yes)
  (dnp no)
  (fields_autoplaced yes)
  (property "Reference" "TP6" (at 93.218 66.04 90) (effects (font (size 1.27 1.27))))
  (property "Value" "TestPoint" (at 93.218 68.58 90) (effects (font (size 1.27 1.27))))
  (property "Footprint" "TestPoint:TestPoint_Pad_2.0x2.0mm" (at 96.52 66.04 0) (effects (font (size 1.27 1.27)) (hide yes)))
  (property "Datasheet" "~" (at 96.52 66.04 0) (effects (font (size 1.27 1.27)) (hide yes)))
  (property "Description" "test point" (at 96.52 71.12 0) (effects (font (size 1.27 1.27)) (hide yes)))
  (pin "1"))
 (symbol
  (lib_id "Device:C")
  (at 96.52 59.69 0)
  (unit 1)
  (exclude_from_sim no)
  (in_bom yes)
  (on_board yes)
  (dnp no)
  (fields_autoplaced yes)
  (property "Reference" "C9" (at 100.33 58.4199 0) (effects (font (size 1.27 1.27)) (justify left)))
  (property "Value" "10uF" (at 100.33 60.9599 0) (effects (font (size 1.27 1.27)) (justify left)))
  (property "Footprint" "Capacitor_SMD:C_0805_2012Metric_Pad1.18x1.45mm_HandSolder" (at 97.4852 63.5 0) (effects (font (size 1.27 1.27)) (hide yes)))
  (property "Datasheet" "~" (at 96.52 59.69 0) (effects (font (size 1.27 1.27)) (hide yes)))
  (property "Description" "Unpolarized capacitor" (at 96.52 59.69 0) (effects (font (size 1.27 1.27)) (hide yes)))
  (pin "2")
  (pin "1"))
 (symbol
  (lib_id "power:GND")
  (at 96.52 55.88 180)
  (unit 1)
  (exclude_from_sim no)
  (in_bom yes)
  (on_board yes)
  (dnp no)
  (fields_autoplaced yes)
  (property "Reference" "#PWR031" (at 96.52 49.53 0) (effects (font (size 1.27 1.27)) (hide yes)))
  (property "Value" "GND" (at 96.52 50.8 0) (effects (font (size 1.27 1.27))))
  (property "Footprint" "" (at 96.52 55.88 0) (effects (font (size 1.27 1.27)) (hide yes)))
  (property "Datasheet" "" (at 96.52 55.88 0) (effects (font (size 1.27 1.27)) (hide yes)))
  (property "Description" "Power symbol creates a global label with name \"GND\" , ground" (at 96.52 55.88 0) (effects (font (size 1.27 1.27)) (hide yes)))
  (pin "1"))
 (symbol
  (lib_id "power:GND")
  (at 195.58 106.68 90)
  (unit 1)
  (exclude_from_sim no)
  (in_bom yes)
  (on_board yes)
  (dnp no)
  (fields_autoplaced yes)
  (property "Reference" "#PWR035" (at 201.93 106.68 0) (effects (font (size 1.27 1.27)) (hide yes)))
  (property "Value" "GND" (at 199.39 106.6799 90) (effects (font (size 1.27 1.27)) (justify right)))
  (property "Footprint" "" (at 195.58 106.68 0) (effects (font (size 1.27 1.27)) (hide yes)))
  (property "Datasheet" "" (at 195.58 106.68 0) (effects (font (size 1.27 1.27)) (hide yes)))
  (property "Description" "Power symbol creates a global label with name \"GND\" , ground" (at 195.58 106.68 0) (effects (font (size 1.27 1.27)) (hide yes)))
  (pin "1"))
 (symbol
  (lib_id "power:GND")
  (at 107.95 55.88 180)
  (unit 1)
  (exclude_from_sim no)
  (in_bom yes)
  (on_board yes)
  (dnp no)
  (fields_autoplaced yes)
  (property "Reference" "#PWR032" (at 107.95 49.53 0) (effects (font (size 1.27 1.27)) (hide yes)))
  (property "Value" "GND" (at 107.95 50.8 0) (effects (font (size 1.27 1.27))))
  (property "Footprint" "" (at 107.95 55.88 0) (effects (font (size 1.27 1.27)) (hide yes)))
  (property "Datasheet" "" (at 107.95 55.88 0) (effects (font (size 1.27 1.27)) (hide yes)))
  (property "Description" "Power symbol creates a global label with name \"GND\" , ground" (at 107.95 55.88 0) (effects (font (size 1.27 1.27)) (hide yes)))
  (pin "1"))
 (symbol
  (lib_id "Device:C")
  (at 107.95 59.69 0)
  (unit 1)
  (exclude_from_sim no)
  (in_bom yes)
  (on_board yes)
  (dnp no)
  (fields_autoplaced yes)
  (property "Reference" "C10" (at 111.76 58.4199 0) (effects (font (size 1.27 1.27)) (justify left)))
  (property "Value" "100nF" (at 111.76 60.9599 0) (effects (font (size 1.27 1.27)) (justify left)))
  (property "Footprint" "Capacitor_SMD:C_0603_1608Metric_Pad1.08x0.95mm_HandSolder" (at 108.9152 63.5 0) (effects (font (size 1.27 1.27)) (hide yes)))
  (property "Datasheet" "~" (at 107.95 59.69 0) (effects (font (size 1.27 1.27)) (hide yes)))
  (property "Description" "Unpolarized capacitor" (at 107.95 59.69 0) (effects (font (size 1.27 1.27)) (hide yes)))
  (pin "2")
  (pin "1"))
 (symbol
  (lib_id "lcsc_imported:TS-1187A-B-A-B")
  (at 190.5 101.6 0)
  (unit 1)
  (exclude_from_sim no)
  (in_bom yes)
  (on_board yes)
  (dnp no)
  (fields_autoplaced yes)
  (property "Reference" "SW2" (at 190.5 93.98 0) (effects (font (size 1.27 1.27))))
  (property "Value" "TS-1187A-B-A-B" (at 190.5 96.52 0) (effects (font (size 1.27 1.27))))
  (property "Footprint" "footprints:C318884_SW-SMD_4P-L5_1-W5_1-P3_70-LS6_5-TL_H1_5" (at 190.5 111.76 0) (effects (font (size 1.27 1.27)) (hide yes)))
  (property "Datasheet" "https://www.lcsc.com/datasheet/lcsc_datasheet_2304140030_XKB-Connection-TS-1187A-B-A-B_C318884.pdf" (at 188.214 101.473 0) (effects (font (size 1.27 1.27)) (hide yes)))
  (property "Description" "TS-1187A-B-A-B" (at 190.5 101.6 0) (effects (font (size 1.27 1.27)) (hide yes)))
  (property "LCSC" "C318884" (at 190.5 101.6 0) (effects (font (size 1.27 1.27)) (hide yes)))
  (property "Manufacturer" "XKB Connection(中国星坤)" (at 190.5 101.6 0) (effects (font (size 1.27 1.27)) (hide yes)))
  (pin "2")
  (pin "1")
  (pin "4")
  (pin "3"))
 (symbol
  (lib_id "Connector:Conn_01x04_Pin")
  (at 201.93 68.58 180)
  (unit 1)
  (exclude_from_sim no)
  (in_bom yes)
  (on_board yes)
  (dnp no)
  (fields_autoplaced yes)
  (property "Reference" "J2" (at 203.2 66.0399 0) (effects (font (size 1.27 1.27)) (justify right)))
  (property "Value" "Conn_01x04_Pin" (at 203.2 68.5799 0) (effects (font (size 1.27 1.27)) (justify right)))
  (property "Footprint" "Connector_PinHeader_2.54mm:PinHeader_1x04_P2.54mm_Vertical" (at 201.93 68.58 0) (effects (font (size 1.27 1.27)) (hide yes)))
  (property "Datasheet" "~" (at 201.93 68.58 0) (effects (font (size 1.27 1.27)) (hide yes)))
  (property "Description" "Generic connector, single row, 01x04, script generated" (at 201.93 68.58 0) (effects (font (size 1.27 1.27)) (hide yes)))
  (pin "2")
  (pin "1")
  (pin "3")
  (pin "4"))
 (symbol
  (lib_id "power:GND")
  (at 125.73 60.96 270)
  (unit 1)
  (exclude_from_sim no)
  (in_bom yes)
  (on_board yes)
  (dnp no)
  (fields_autoplaced yes)
  (property "Reference" "#PWR029" (at 119.38 60.96 0) (effects (font (size 1.27 1.27)) (hide yes)))
  (property "Value" "GND" (at 121.92 60.9599 90) (effects (font (size 1.27 1.27)) (justify right)))
  (property "Footprint" "" (at 125.73 60.96 0) (effects (font (size 1.27 1.27)) (hide yes)))
  (property "Datasheet" "" (at 125.73 60.96 0) (effects (font (size 1.27 1.27)) (hide yes)))
  (property "Description" "Power symbol creates a global label with name \"GND\" , ground" (at 125.73 60.96 0) (effects (font (size 1.27 1.27)) (hide yes)))
  (pin "1"))
 (symbol
  (lib_id "lcsc_imported:TS-1187A-B-A-B")
  (at 83.82 77.47 0)
  (unit 1)
  (exclude_from_sim no)
  (in_bom yes)
  (on_board yes)
  (dnp no)
  (fields_autoplaced yes)
  (property "Reference" "SW1" (at 83.82 69.85 0) (effects (font (size 1.27 1.27))))
  (property "Value" "TS-1187A-B-A-B" (at 83.82 72.39 0) (effects (font (size 1.27 1.27))))
  (property "Footprint" "footprints:C318884_SW-SMD_4P-L5_1-W5_1-P3_70-LS6_5-TL_H1_5" (at 83.82 87.63 0) (effects (font (size 1.27 1.27)) (hide yes)))
  (property "Datasheet" "https://www.lcsc.com/datasheet/lcsc_datasheet_2304140030_XKB-Connection-TS-1187A-B-A-B_C318884.pdf" (at 81.534 77.343 0) (effects (font (size 1.27 1.27)) (hide yes)))
  (property "Description" "TS-1187A-B-A-B" (at 83.82 77.47 0) (effects (font (size 1.27 1.27)) (hide yes)))
  (property "LCSC" "C318884" (at 83.82 77.47 0) (effects (font (size 1.27 1.27)) (hide yes)))
  (property "Manufacturer" "XKB Connection(中国星坤)" (at 83.82 77.47 0) (effects (font (size 1.27 1.27)) (hide yes)))
  (pin "2")
  (pin "1")
  (pin "4")
  (pin "3"))
 (symbol
  (lib_id "Device:R")
  (at 173.99 99.06 0)
  (unit 1)
  (exclude_from_sim no)
  (in_bom yes)
  (on_board yes)
  (dnp no)
  (fields_autoplaced yes)
  (property "Reference" "R13" (at 176.53 97.7899 0) (effects (font (size 1.27 1.27)) (justify left)))
  (property "Value" "10k" (at 176.53 100.3299 0) (effects (font (size 1.27 1.27)) (justify left)))
  (property "Footprint" "Resistor_SMD:R_0603_1608Metric_Pad0.98x0.95mm_HandSolder" (at 172.212 99.06 90) (effects (font (size 1.27 1.27)) (hide yes)))
  (property "Datasheet" "~" (at 173.99 99.06 0) (effects (font (size 1.27 1.27)) (hide yes)))
  (property "Description" "Resistor" (at 173.99 99.06 0) (effects (font (size 1.27 1.27)) (hide yes)))
  (pin "1")
  (pin "2"))
 (symbol
  (lib_id "power:GND")
  (at 173.99 60.96 90)
  (unit 1)
  (exclude_from_sim no)
  (in_bom yes)
  (on_board yes)
  (dnp no)
  (fields_autoplaced yes)
  (property "Reference" "#PWR030" (at 180.34 60.96 0) (effects (font (size 1.27 1.27)) (hide yes)))
  (property "Value" "GND" (at 177.8 60.9599 90) (effects (font (size 1.27 1.27)) (justify right)))
  (property "Footprint" "" (at 173.99 60.96 0) (effects (font (size 1.27 1.27)) (hide yes)))
  (property "Datasheet" "" (at 173.99 60.96 0) (effects (font (size 1.27 1.27)) (hide yes)))
  (property "Description" "Power symbol creates a global label with name \"GND\" , ground" (at 173.99 60.96 0) (effects (font (size 1.27 1.27)) (hide yes)))
  (pin "1"))
 (symbol
  (lib_id "power:GND")
  (at 149.86 50.8 180)
  (unit 1)
  (exclude_from_sim no)
  (in_bom yes)
  (on_board yes)
  (dnp no)
  (fields_autoplaced yes)
  (property "Reference" "#PWR028" (at 149.86 44.45 0) (effects (font (size 1.27 1.27)) (hide yes)))
  (property "Value" "GND" (at 149.86 45.72 0) (effects (font (size 1.27 1.27))))
  (property "Footprint" "" (at 149.86 50.8 0) (effects (font (size 1.27 1.27)) (hide yes)))
  (property "Datasheet" "" (at 149.86 50.8 0) (effects (font (size 1.27 1.27)) (hide yes)))
  (property "Description" "Power symbol creates a global label with name \"GND\" , ground" (at 149.86 50.8 0) (effects (font (size 1.27 1.27)) (hide yes)))
  (pin "1"))
 (symbol
  (lib_id "lcsc_imported:ESP32-S3-WROOM-1U-N8R8")
  (at 149.86 78.74 0)
  (unit 1)
  (exclude_from_sim no)
  (in_bom yes)
  (on_board yes)
  (dnp no)
  (fields_autoplaced yes)
  (property "Reference" "U5" (at 151.8176 50.8 0) (effects (font (size 1.27 1.27)) (justify left)))
  (property "Value" "ESP32-S3-WROOM-1U-N8R8" (at 151.8176 53.34 0) (effects (font (size 1.27 1.27)) (justify left)))
  (property "Footprint" "footprints:C2980300_WIRELM-SMD_ESP32-S3-WROOM-1U" (at 149.86 88.9 0) (effects (font (size 1.27 1.27)) (hide yes)))
  (property "Datasheet" "https://wmsc.lcsc.com/wmsc/upload/file/pdf/v2/lcsc/2206281830_Espressif-Systems-ESP32-S3-WROOM-1U-N8R8_C2980300.pdf" (at 147.574 78.613 0) (effects (font (size 1.27 1.27)) (hide yes)))
  (property "Description" "ESP32-S3-WROOM-1U-N8R8" (at 149.86 78.74 0) (effects (font (size 1.27 1.27)) (hide yes)))
  (property "LCSC" "C2980300" (at 149.86 78.74 0) (effects (font (size 1.27 1.27)) (hide yes)))
  (property "Manufacturer" "ESPRESSIF(乐鑫)" (at 149.86 78.74 0) (effects (font (size 1.27 1.27)) (hide yes)))
  (pin "2")
  (pin "8")
  (pin "5")
  (pin "12")
  (pin "19")
  (pin "16")
  (pin "7")
  (pin "15")
  (pin "39")
  (pin "35")
  (pin "6")
  (pin "3")
  (pin "14")
  (pin "22")
  (pin "4")
  (pin "10")
  (pin "20")
  (pin "1")
  (pin "37")
  (pin "18")
  (pin "13")
  (pin "23")
  (pin "9")
  (pin "11")
  (pin "17")
  (pin "41")
  (pin "21")
  (pin "24")
  (pin "25")
  (pin "26")
  (pin "40")
  (pin "38")
  (pin "36")
  (pin "34")
  (pin "33")
  (pin "31")
  (pin "30")
  (pin "29")
  (pin "28")
  (pin "32")
  (pin "27"))
 (symbol
  (lib_id "Connector:TestPoint")
  (at 181.61 93.98 0)
  (unit 1)
  (exclude_from_sim no)
  (in_bom yes)
  (on_board yes)
  (dnp no)
  (property "Reference" "TP7" (at 184.15 90.6779 0) (effects (font (size 1.27 1.27)) (justify left)))
  (property "Value" "TestPoint" (at 184.15 91.9479 0) (effects (font (size 1.27 1.27)) (justify left)))
  (property "Footprint" "TestPoint:TestPoint_Pad_2.0x2.0mm" (at 186.69 93.98 0) (effects (font (size 1.27 1.27)) (hide yes)))
  (property "Datasheet" "~" (at 186.69 93.98 0) (effects (font (size 1.27 1.27)) (hide yes)))
  (property "Description" "test point" (at 181.61 93.98 0) (effects (font (size 1.27 1.27)) (hide yes)))
  (pin "1"))
 (symbol
  (lib_id "Connector:TestPoint")
  (at 124.46 110.49 90)
  (unit 1)
  (exclude_from_sim no)
  (in_bom yes)
  (on_board yes)
  (dnp no)
  (fields_autoplaced yes)
  (property "Reference" "TP8" (at 121.158 105.41 90) (effects (font (size 1.27 1.27))))
  (property "Value" "TestPoint" (at 121.158 107.95 90) (effects (font (size 1.27 1.27))))
  (property "Footprint" "TestPoint:TestPoint_Pad_2.0x2.0mm" (at 124.46 105.41 0) (effects (font (size 1.27 1.27)) (hide yes)))
  (property "Datasheet" "~" (at 124.46 105.41 0) (effects (font (size 1.27 1.27)) (hide yes)))
  (property "Description" "test point" (at 124.46 110.49 0) (effects (font (size 1.27 1.27)) (hide yes)))
  (pin "1")))
